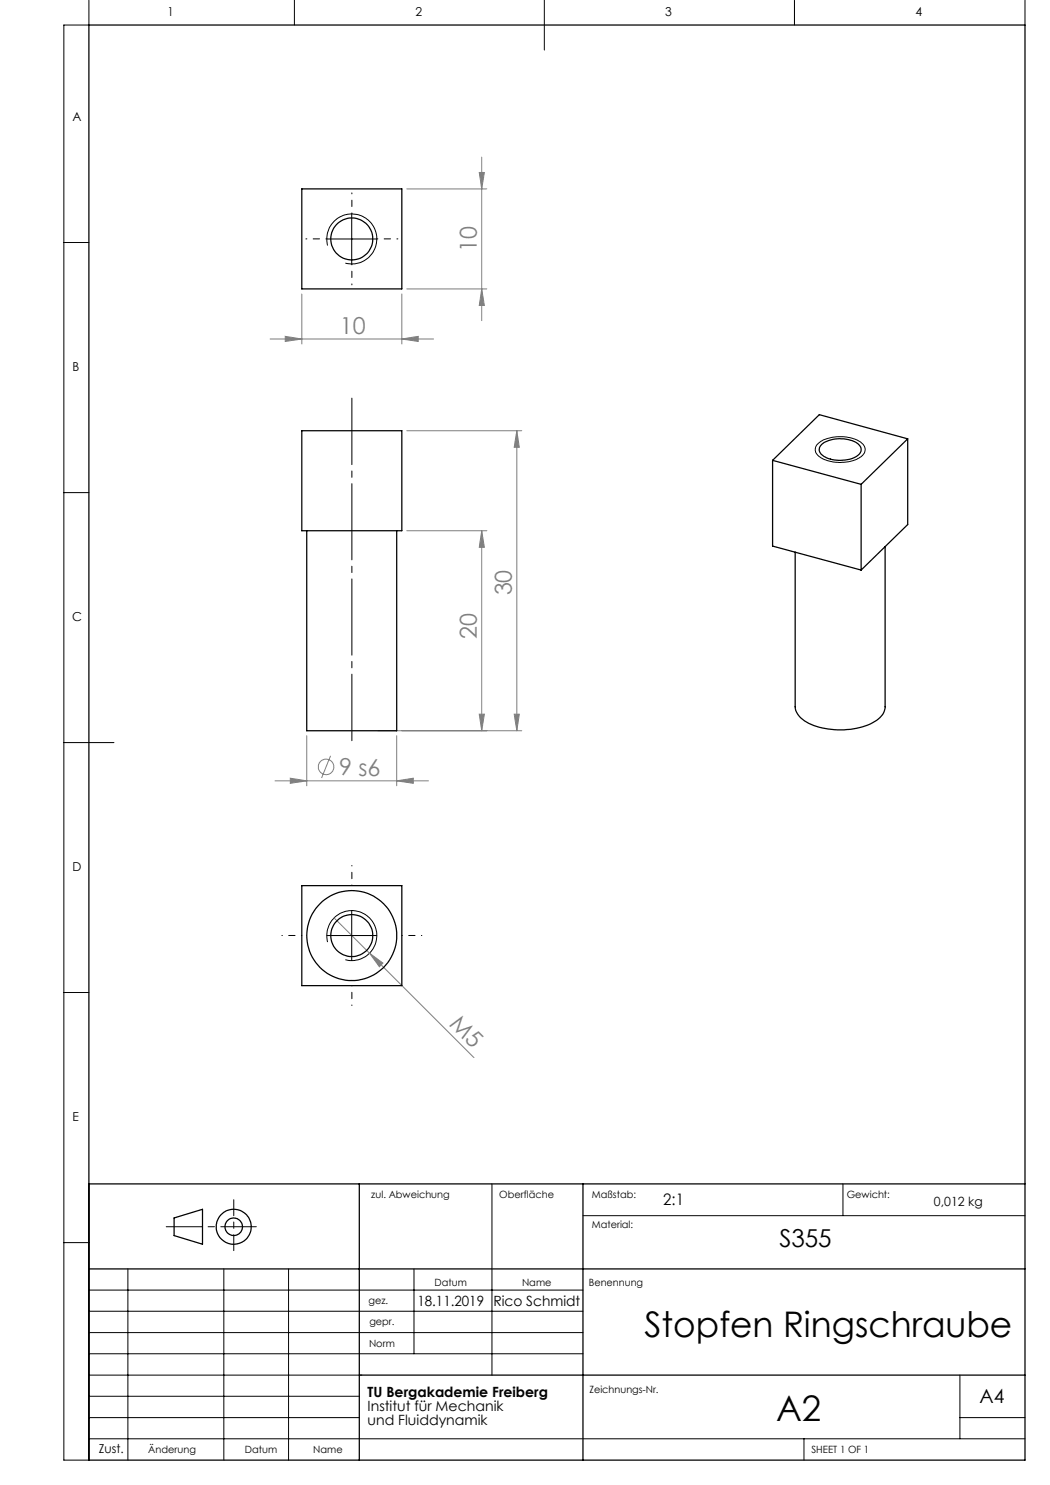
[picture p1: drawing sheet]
<svg xmlns="http://www.w3.org/2000/svg" width="210mm" height="297mm" viewBox="0 0 210 297" stroke-linecap="round" stroke-linejoin="round" font-family="sans-serif">
<g fill="none" stroke="#808080" stroke-width=".2">
<path d="M81.4 37.8h16M95.8 34.5h1.1l-.6 3.3zM96.3 31.4v32.7M60.4 58.8v10M80.4 58.8v10M81.4 57.8h16M96.3 57.8l.6 3.3h-1.1zM54 67.8h32.7M57 67.3l3.4 .5-3.4 .5zM80.4 67.8l3.2-.5v1zM81.4 86.1h23M103.4 86.1v60.1"/>
<path d="M103.4 86.1l.5 3.4h-1.1zM81.4 106.1h16M96.3 106.1v40.1M96.3 106.1l.6 3.4h-1.1zM55 156.2h30.7M58.1 155.6l3.2 .6-3.2 .5zM61.3 147.1v10.1M66.1 151.2l-1.8 4.4M75.6 146.2h28.8M79.3 156.2l3.4-.6v1.1zM79.3 147.1v10.1M95.8 142.8h1.1l-.6 3.4z"/>
<path d="M102.8 142.8h1.1l-.5 3.4zM66.8 183.6l28 27.9M73.9 190.6l2.7 2-.7 .8z"/>
<circle cx="65.2" cy="153.4" r="1.55"/>
</g>
<g fill="none" stroke="#000" stroke-width=".25">
<path d="M17.8 5h187.2v287h-187.2zM17.8 236.8h187.2M71.9 236.8v55.2M116.6 236.8v55.2M17.8 253.8h187.2M34.8 243.6l5.7-1.7v6.9l-5.7-1.7zM71.9 275h133.1"/>
<circle cx="46.7" cy="245.4" r="1.74"/>
<circle cx="46.7" cy="245.4" r="3.5"/>
</g>
<g fill="none" stroke="#000" stroke-width=".2">
<path d="M17.8 0v5h-5v287h5v-55.2M58.9 0v5M108.9 0v10M158.9 0v5M205 0v5M12.8 48.5h5M65.4 47.8h10M65.5 49.1a5 5 0 0 1 4.4-6.3 5 5 0 0 1 5.4 5.4 5 5 0 0 1-6.2 4.4M70.3 42.8v10M12.8 98.5h5M163.4 89a7.1 7.1 0 0 1 5.9-1.6 4.4 4.4 0 0 1 3.7 2.1v.1a2 2 0 0 1-1.4 2.1 7.9 7.9 0 0 1-8.1-.7 1.53 1.53 0 0 1-.1-2zM12.8 148.5h10"/>
<path d="M12.8 198.5h5M65.4 187.1h10M65.5 188.4a5 5 0 0 1 4.4-6.3 5 5 0 0 1 5.4 5.4 5 5 0 0 1-6.2 4.4M70.3 182.1v10M98.4 236.8v38.2M168.6 236.8v6.3M12.8 248.5h5M17.8 258h98.8M25.6 253.8v38.2M44.8 253.8v38.2M57.7 253.8v38.2M82.8 253.8v17"/>
<path d="M116.6 243.1h88.4M17.8 270.8h98.8M17.8 266.5h98.8M17.8 262.3h98.8M17.8 279.3h54.1M17.8 275h54.6M192 275v12.8M17.8 287.8h187.2M17.8 283.5h54.1M160.8 287.8v4.2M192 283.5h13"/>
</g>
<path d="M70.4 148.1v-68.5" fill="none" stroke="#000" stroke-width=".2" stroke-dasharray="15.2 1.3 1.3 1.3" stroke-dashoffset="1.9"/>
<path d="M33.3 245.3h18" fill="none" stroke="#000" stroke-width=".2" stroke-dasharray="15.2 1.3 1.3 1.3" stroke-dashoffset="8.1"/>
<path d="M46.8 239.9v10.2" fill="none" stroke="#000" stroke-width=".2" stroke-dasharray="15.2 1.3 1.3 1.3" stroke-dashoffset="12.1"/>
<path d="M65.4 47.8h-4.2M70.4 42.8v-4.2M70.4 52.8v4.2M75.4 47.8h4.2" fill="none" stroke="#000" stroke-width=".2" stroke-dasharray="15.2 1.3 1.3 1.3" stroke-dashoffset="15"/>
<path d="M70.4 177.1v-4M60.4 187.1h-4M70.4 197.1v4M80.4 187.1h4" fill="none" stroke="#000" stroke-width=".2" stroke-dasharray="15.2 1.3 1.3 1.3" stroke-dashoffset="15.1"/>
<g fill="#808080">
<path d="M73.9 190.6l2.7 2-.7 .8z"/>
<path d="M79.3 156.2l3.4-.6v1.1zM58.1 155.6l3.2 .6-3.2 .5z"/>
<path d="M57 67.3l3.4 .5-3.4 .5zM80.4 67.8l3.2-.5v1z"/>
<path d="M95.8 142.8h1.1l-.6 3.4zM96.3 106.1l.6 3.4h-1.1zM102.8 142.8h1.1l-.5 3.4zM103.4 86.1l.5 3.4h-1.1z"/>
<path d="M96.3 57.8l.6 3.3h-1.1zM95.8 34.5h1.1l-.6 3.3z"/>
</g>
<g fill="none" stroke="#000" stroke-width=".25">
<path d="M60.4 37.8h20v20h-20zM60.4 86.1h20v20h-20zM154.5 92.1l17.7 4.8M154.5 92.1v17.1l17.7 4.8M164.3 88.9a6.4 6.4 0 0 1 7.5 .1 1.4 1.4 0 0 1-.5 2.3 6.8 6.8 0 0 1-7-.4 1.29 1.29 0 0 1 0-2zM172.2 96.9v17.1M181.5 87.8l-17.6-4.9-9.4 9.2M181.5 87.8l-9.3 9.1M181.5 87.8v17.1l-9.3 9.1M61.3 106.1v40.1h18v-40.1M177 109.3v32.1a3.7 3.7 0 0 1-2.5 3.2 15.1 15.1 0 0 1-13.6-.4 3.8 3.8 0 0 1-1.9-2.8v-31M60.4 177.1h20v20h-20z"/>
<circle cx="70.3" cy="47.8" r="4.2"/>
<circle cx="70.3" cy="187.1" r="4.2"/>
<circle cx="70.4" cy="187.1" r="9"/>
</g>
<g font-size="7.1">
<text x="128.9" y="267.4">Stopfen Ringschraube</text>
<text x="155.2" y="284.2">A2</text>
</g>
<text font-size="4.9" x="155.9" y="249.5">S355</text>
<g font-size="4.7" fill="#808080">
<text x="95.4" y="50.5" transform="rotate(-90 95.4 50.5)">10</text>
<text x="68" y="66.8">10</text>
<text x="102.4" y="119.1" transform="rotate(-90 102.4 119.1)">30</text>
<text x="95.4" y="127.8" transform="rotate(-90 95.4 127.8)">20</text>
<text x="67.8" y="155.1">9 s6</text>
<text x="89.7" y="205" transform="rotate(45 89.7 205)">M5</text>
</g>
<text font-size="3.9" x="195.9" y="280.6">A4</text>
<text font-size="3.2" x="132.7" y="241.1">2:1</text>
<g font-size="2.8">
<text x="83.5" y="261.1">18.11.2019</text>
<text x="98.7" y="261.1">Rico Schmidt</text>
<text x="73.5" y="279.4">TU Bergakademie Freiberg</text>
<text x="73.5" y="282.2">Institut für Mechanik</text>
<text x="73.5" y="285">und Fluiddynamik</text>
</g>
<g font-size="2.5">
<text x="33.5" y="3.2">1</text>
<text x="83.1" y="3.2">2</text>
<text x="133.1" y="3.2">3</text>
<text x="183.1" y="3.2">4</text>
<text x="14.5" y="24.2">A</text>
<text x="14.5" y="74.2">B</text>
<text x="14.5" y="124.2">C</text>
<text x="14.5" y="174.2">D</text>
<text x="14.5" y="224.2">E</text>
<text x="186.8" y="241.1">0,012 kg</text>
<text x="19.8" y="290.5">Zust.</text>
</g>
<g font-size="2">
<text x="74.3" y="239.6">zul. Abweichung</text>
<text x="99.9" y="239.6">Oberfläche</text>
<text x="118.4" y="239.6">Maßstab:</text>
<text x="169.3" y="239.6">Gewicht:</text>
<text x="118.4" y="245.6">Material:</text>
<text x="86.9" y="257.2">Datum</text>
<text x="104.4" y="257.2">Name</text>
<text x="117.8" y="257.2">Benennung</text>
<text x="73.7" y="260.7">gez.</text>
<text x="73.8" y="269.4">Norm</text>
<text x="73.9" y="265">gepr.</text>
<text x="117.9" y="278.6">Zeichnungs-Nr.</text>
<text x="29.7" y="290.5">Änderung</text>
<text x="49" y="290.5">Datum</text>
<text x="62.7" y="290.5">Name</text>
<text x="162.3" y="290.6">SHEET 1 OF 1</text>
</g>
</svg>
